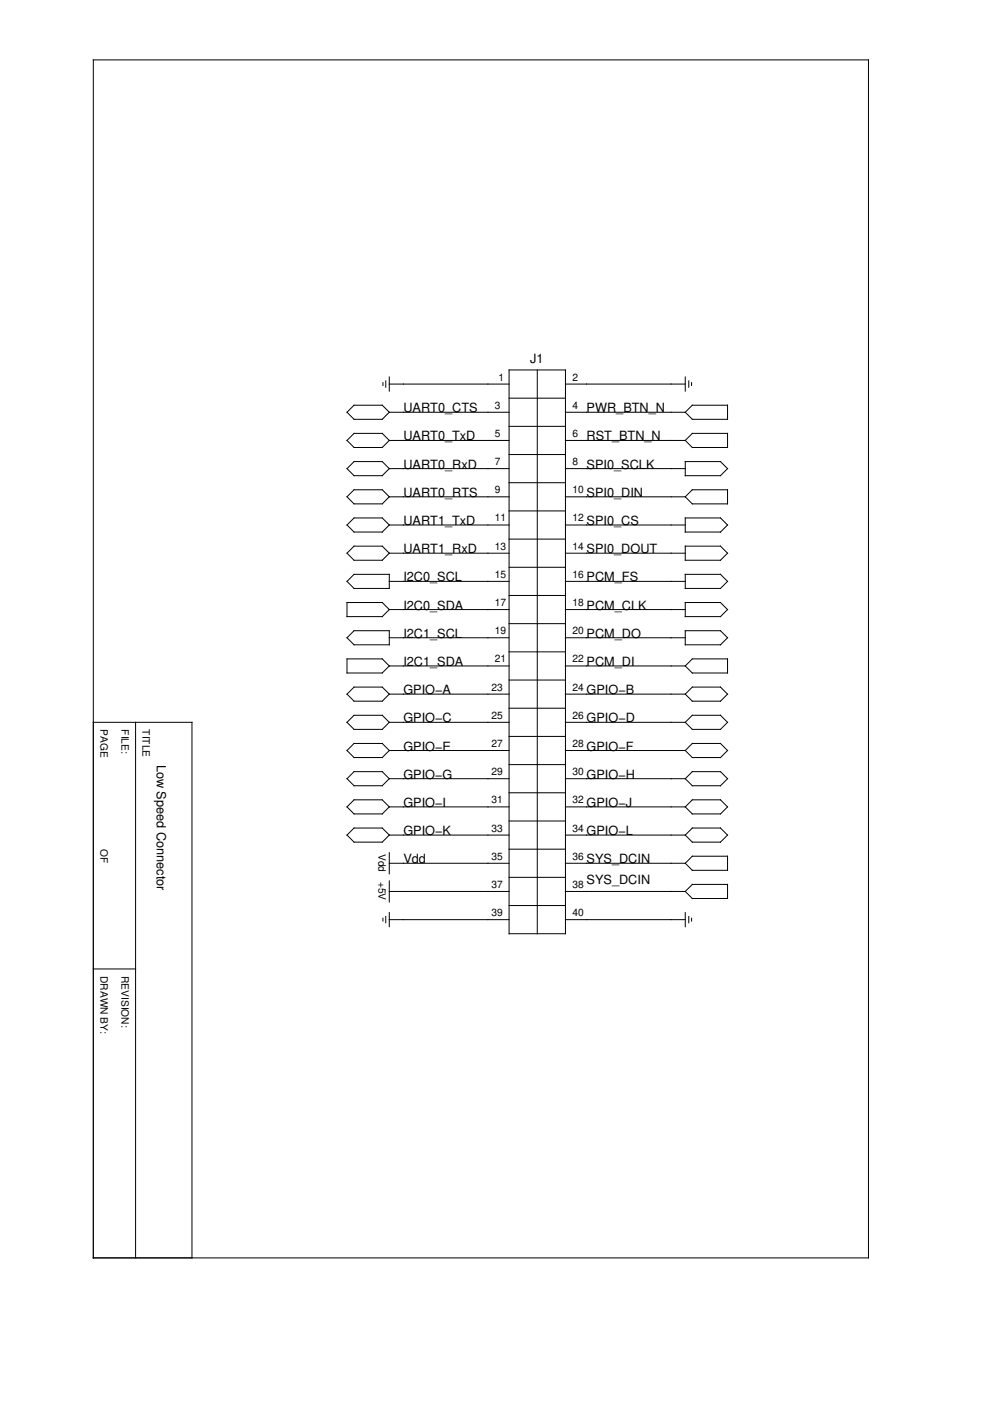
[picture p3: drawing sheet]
<svg xmlns="http://www.w3.org/2000/svg" width="210mm" height="297mm" viewBox="0 0 210 297" stroke-linecap="round" stroke-linejoin="round" font-family="sans-serif">
<g fill="none" stroke="#000" stroke-width=".21">
<path d="M19.8 12.7h164.3v254h-164.3zM82.5 79.9v3M107.9 78.4h12v119.6h-12zM113.9 78.4v119.6M145.3 79.9v3M73.6 99.4l1.5-1.5h5.9l1.5 1.5-1.5 1.5h-5.9zM73.6 87.4l1.5-1.5h5.9l1.5 1.5-1.5 1.5h-5.9zM73.6 93.4l1.5-1.5h5.9l1.5 1.5-1.5 1.5h-5.9zM81.2 81.1v.6M81.8 80.8v1.3M82.5 81.4h25.4M82.5 87.4h25.4"/>
<path d="M82.5 93.4h25.4M82.5 99.4h25.4M107.9 90.4h12M107.9 96.4h12M107.9 84.4h12M119.9 81.4h25.4M119.9 87.4h25.4M119.9 93.4h25.4M119.9 99.4h25.4M145.3 97.9h7.5l1.5 1.5-1.5 1.5h-7.5zM145.3 93.4l1.5-1.5h7.5v3h-7.5zM146 80.8v1.3"/>
<path d="M146.6 81.1v.6M146.8 85.9h7.5v3h-7.5l-1.5-1.5zM73.6 111.3l1.5-1.5h5.9l1.5 1.5-1.5 1.5h-5.9zM73.6 117.3l1.5-1.5h5.9l1.5 1.5-1.5 1.5h-5.9zM73.6 105.3l1.5-1.5h5.9l1.5 1.5-1.5 1.5h-5.9zM82.5 105.3h25.4M82.5 117.3h25.4M82.5 111.3h25.4M107.9 102.3h12M107.9 114.3h12M107.9 108.3h12M119.9 105.3h25.4"/>
<path d="M119.9 117.3h25.4M119.9 111.3h25.4M145.3 109.8h7.5l1.5 1.5-1.5 1.5h-7.5zM145.3 115.8h7.5l1.5 1.5-1.5 1.5h-7.5zM145.3 105.3l1.5-1.5h7.5v3h-7.5zM73.6 123.3l1.5-1.5h7.4v3h-7.4zM73.6 127.7h7.4l1.5 1.5-1.5 1.5h-7.4zM73.6 135.2l1.5-1.5h7.4v3h-7.4zM73.6 139.7h7.4l1.5 1.5-1.5 1.5h-7.4zM82.5 129.2h25.4M82.5 135.2h25.4M82.5 123.3h25.4"/>
<path d="M107.9 120.3h12M107.9 126.3h12M107.9 132.2h12M107.9 138.2h12M119.9 129.2h25.4M119.9 135.2h25.4M119.9 123.3h25.4M145.3 121.8h7.5l1.5 1.5-1.5 1.5h-7.5zM145.3 127.7h7.5l1.5 1.5-1.5 1.5h-7.5zM145.3 133.7h7.5l1.5 1.5-1.5 1.5h-7.5zM19.8 153.1h20.9v113.6M28.7 153.1v113.6"/>
<path d="M73.6 159.1l1.5-1.5h5.9l1.5 1.5-1.5 1.5h-5.9zM73.6 147.2l1.5-1.5h5.9l1.5 1.5-1.5 1.5h-5.9zM75.1 151.7h5.9l1.5 1.4-1.5 1.5h-5.9l-1.5-1.5zM82.5 153.1h25.4M82.5 141.2h25.4M82.5 147.2h25.4M82.5 159.1h25.4M107.9 150.2h12M107.9 156.1h12M107.9 144.2h12M119.9 153.1h25.4M119.9 141.2h25.4"/>
<path d="M119.9 147.2h25.4M119.9 159.1h25.4M145.3 141.2l1.5-1.5h7.5v3h-7.5zM146.8 145.7h6l1.5 1.5-1.5 1.5h-6l-1.5-1.5zM146.8 151.7h6l1.5 1.4-1.5 1.5h-6l-1.5-1.5zM146.8 157.6h6l1.5 1.5-1.5 1.5h-6l-1.5-1.5zM73.6 171.1l1.5-1.5h5.9l1.5 1.5-1.5 1.5h-5.9zM73.6 177.1l1.5-1.5h5.9l1.5 1.5-1.5 1.4h-5.9zM73.6 165.1l1.5-1.5h5.9l1.5 1.5-1.5 1.5h-5.9zM82.5 165.1h25.4M82.5 177.1h25.4M82.5 171.1h25.4"/>
<path d="M107.9 162.1h12M107.9 174.1h12M107.9 168.1h12M119.9 165.1h25.4M119.9 177.1h25.4M119.9 171.1h25.4M145.3 171.1l1.5-1.5h6l1.5 1.5-1.5 1.5h-6zM145.3 177.1l1.5-1.5h6l1.5 1.5-1.5 1.4h-6zM146.8 163.6h6l1.5 1.5-1.5 1.5h-6l-1.5-1.5zM81.2 194.7v.6M81.8 194.3v1.4M82.5 189h25.4"/>
<path d="M82.5 195h25.4M82.5 183h25.4M82.5 180.8v4.5M82.5 186.8v4.4M82.5 193.5v3M107.9 180h12M107.9 186h12M107.9 192h12M119.9 189h25.4M119.9 195h25.4M119.9 183h25.4M145.3 193.5v3"/>
<path d="M145.3 189l1.5-1.5h7.5v3h-7.5zM146 194.3v1.4M146.6 194.7v.6M146.8 181.5h7.5v3h-7.5l-1.5-1.5zM19.8 205.4h8.9"/>
</g>
<g font-size="2.7">
<text x="112.4" y="76.9">J1</text>
<text x="85.5" y="87.4">UART0_CTS</text>
<text x="124.4" y="87.4">PWR_BTN_N</text>
<text x="85.5" y="93.4">UART0_TxD</text>
<text x="124.4" y="93.4">RST_BTN_N</text>
<text x="85.5" y="99.4">UART0_RxD</text>
<text x="124.4" y="99.4">SPI0_SCLK</text>
<text x="85.5" y="105.3">UART0_RTS</text>
<text x="124.4" y="105.3">SPI0_DIN</text>
<text x="85.5" y="111.3">UART1_TxD</text>
<text x="124.4" y="111.3">SPI0_CS</text>
<text x="85.5" y="117.3">UART1_RxD</text>
<text x="124.4" y="117.3">SPI0_DOUT</text>
<text x="85.5" y="123.3">I2C0_SCL</text>
<text x="124.4" y="123.3">PCM_FS</text>
<text x="85.5" y="129.2">I2C0_SDA</text>
<text x="124.4" y="129.2">PCM_CLK</text>
<text x="85.5" y="135.2">I2C1_SCL</text>
<text x="124.4" y="135.2">PCM_DO</text>
<text x="85.5" y="141.2">I2C1_SDA</text>
<text x="124.4" y="141.2">PCM_DI</text>
<text x="85.5" y="147.2">GPIO−A</text>
<text x="124.4" y="147.2">GPIO−B</text>
<text x="85.5" y="153.1">GPIO−C</text>
<text x="124.4" y="153.1">GPIO−D</text>
<text x="85.5" y="159.1">GPIO−E</text>
<text x="124.4" y="159.1">GPIO−F</text>
<text x="33.2" y="162.1" transform="rotate(90 33.2 162.1)">Low Speed Connector</text>
<text x="85.5" y="165.1">GPIO−G</text>
<text x="124.4" y="165.1">GPIO−H</text>
<text x="85.5" y="171.1">GPIO−I</text>
<text x="124.4" y="171.1">GPIO−J</text>
<text x="85.5" y="177.1">GPIO−K</text>
<text x="124.4" y="177.1">GPIO−L</text>
<text x="85.5" y="183">Vdd</text>
<text x="124.4" y="183">SYS_DCIN</text>
<text x="124.4" y="187.5">SYS_DCIN</text>
</g>
<g font-size="2.2">
<text x="105.7" y="80.7">1</text>
<text x="121.4" y="80.7">2</text>
<text x="104.9" y="86.7">3</text>
<text x="121.4" y="86.7">4</text>
<text x="104.9" y="92.6">5</text>
<text x="121.4" y="92.6">6</text>
<text x="104.9" y="98.6">7</text>
<text x="121.4" y="98.6">8</text>
<text x="104.9" y="104.6">9</text>
<text x="121.4" y="104.6">10</text>
<text x="104.9" y="110.6">11</text>
<text x="121.4" y="110.6">12</text>
<text x="104.9" y="116.5">13</text>
<text x="121.4" y="116.5">14</text>
<text x="104.9" y="122.5">15</text>
<text x="121.4" y="122.5">16</text>
<text x="104.9" y="128.5">17</text>
<text x="121.4" y="128.5">18</text>
<text x="104.9" y="134.5">19</text>
<text x="121.4" y="134.5">20</text>
<text x="104.9" y="140.4">21</text>
<text x="121.4" y="140.4">22</text>
<text x="104.2" y="146.4">23</text>
<text x="121.4" y="146.4">24</text>
<text x="21.3" y="154.6" transform="rotate(90 21.3 154.6)">PAGE</text>
<text x="25.8" y="154.6" transform="rotate(90 25.8 154.6)">FILE:</text>
<text x="30.2" y="154.6" transform="rotate(90 30.2 154.6)">TITLE</text>
<text x="104.2" y="152.4">25</text>
<text x="121.4" y="152.4">26</text>
<text x="104.2" y="158.4">27</text>
<text x="121.4" y="158.4">28</text>
<text x="104.2" y="164.4">29</text>
<text x="121.4" y="164.4">30</text>
<text x="104.2" y="170.3">31</text>
<text x="121.4" y="170.3">32</text>
<text x="104.2" y="176.3">33</text>
<text x="121.4" y="176.3">34</text>
<text x="21.3" y="180" transform="rotate(90 21.3 180)">OF</text>
<text x="80.2" y="181.1" transform="rotate(90 80.2 181.1)">Vdd</text>
<text x="104.2" y="182.3">35</text>
<text x="121.4" y="182.3">36</text>
<text x="80.2" y="187" transform="rotate(90 80.2 187)">+5V</text>
<text x="104.2" y="188.3">37</text>
<text x="121.4" y="188.3">38</text>
<text x="104.2" y="194.2">39</text>
<text x="121.4" y="194.2">40</text>
<text x="21.3" y="206.9" transform="rotate(90 21.3 206.9)">DRAWN BY:</text>
<text x="25.8" y="206.9" transform="rotate(90 25.8 206.9)">REVISION:</text>
</g>
</svg>
